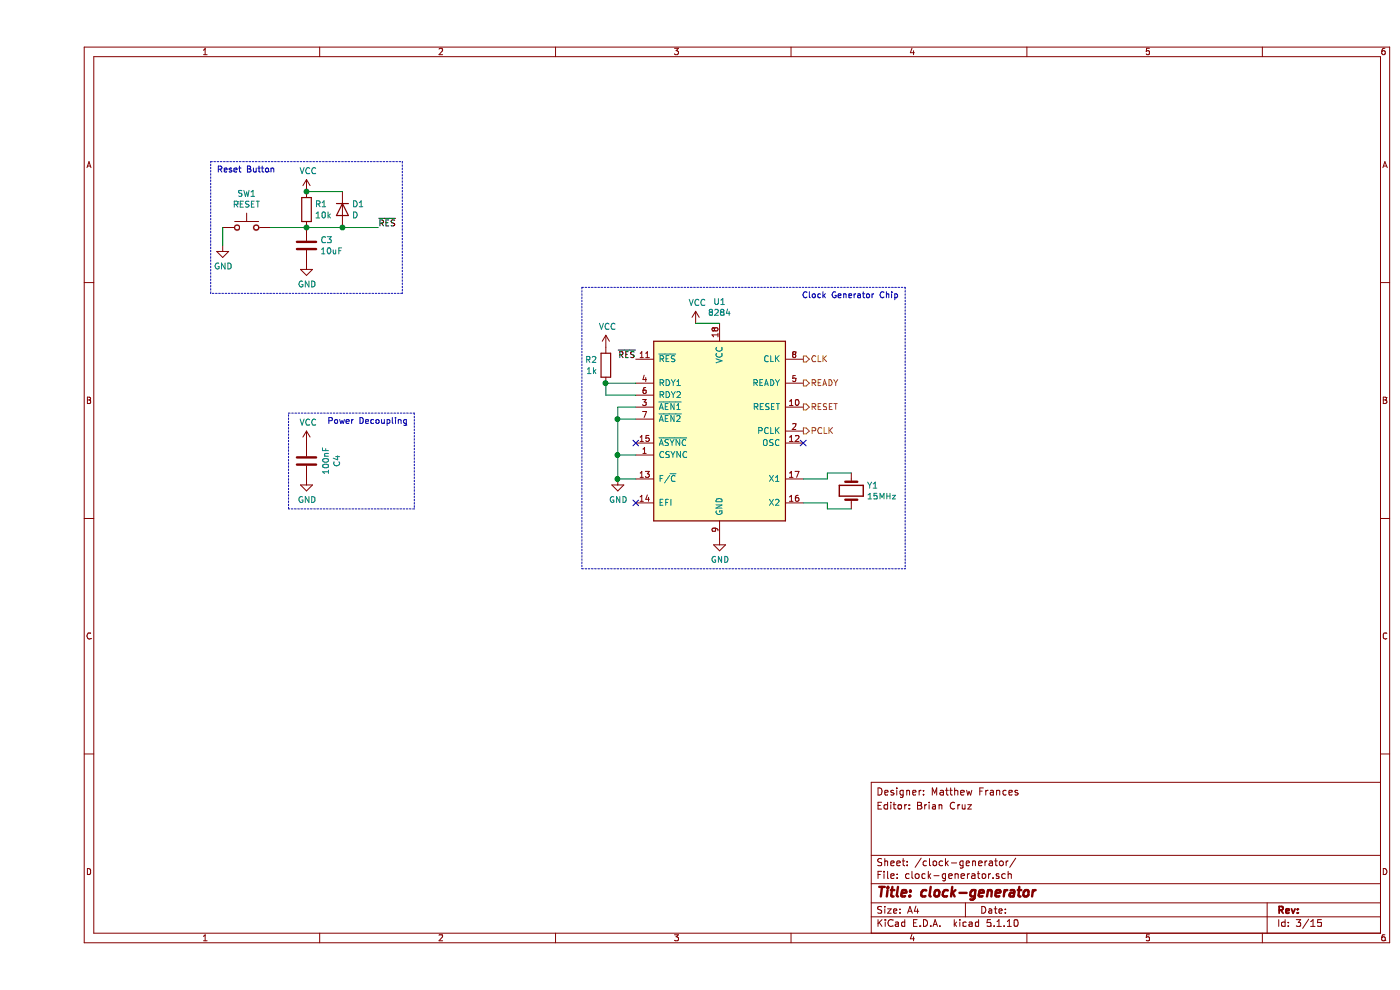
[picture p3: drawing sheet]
EESchema Schematic File Version 4
EELAYER 30 0
EELAYER END
$Descr A4 11693 8268
encoding utf-8
Sheet 3 15
Title "clock-generator"
Date ""
Rev ""
Comp ""
Comment1 ""
Comment2 ""
Comment3 "Editor: Brian Cruz"
Comment4 "Designer: Matthew Frances"
$EndDescr
$Comp
L Timer:8284 U1
U 1 1
P 5700 3600
F 0 "U1" H 5700 4681 50  0000 C CNN
F 1 "8284" H 5700 4590 50  0000 C CNN
F 2 "Package_DIP:DIP-18_W7.62mm" H 5700 3600 50  0001 C CIN
F 3 "http://www.cpu-galaxy.at/cpu/ram%20rom%20eprom/other_intel_chips/other_intel-Dateien/D8284A_Datasheet.pdf" H 5700 3600 50  0001 C CNN
	1    5700 3600
	1    0    0    -1  
$EndComp
$Comp
L power:GND #PWR0120
U 1 1
P 5700 4500
F 0 "#PWR0120" H 5700 4250 50  0001 C CNN
F 1 "GND" H 5705 4327 50  0000 C CNN
F 2 "" H 5700 4500 50  0001 C CNN
F 3 "" H 5700 4500 50  0001 C CNN
	1    5700 4500
	1    0    0    -1  
$EndComp
$Comp
L Device:C C4
U 1 1
P 2250 3850
F 0 "C4" V 2502 3850 50  0000 C CNN
F 1 "100nF" V 2411 3850 50  0000 C CNN
F 2 "Capacitor_THT:C_Rect_L4.0mm_W2.5mm_P2.50mm" H 2288 3700 50  0001 C CNN
F 3 "~" H 2250 3850 50  0001 C CNN
	1    2250 3850
	1    0    0    -1  
$EndComp
Wire Wire Line
	5700 2700 5500 2700
$Comp
L power:GND #PWR0122
U 1 1
P 2250 4000
F 0 "#PWR0122" H 2250 3750 50  0001 C CNN
F 1 "GND" H 2255 3827 50  0000 C CNN
F 2 "" H 2250 4000 50  0001 C CNN
F 3 "" H 2250 4000 50  0001 C CNN
	1    2250 4000
	1    0    0    -1  
$EndComp
Text HLabel 6400 3600 2    50   Output ~ 0
PCLK
Text HLabel 6400 3000 2    50   Output ~ 0
CLK
Text HLabel 6400 3400 2    50   Output ~ 0
RESET
Wire Wire Line
	5000 3800 4850 3800
Wire Wire Line
	4850 3800 4850 4000
Wire Wire Line
	4850 4000 5000 4000
$Comp
L power:GND #PWR0123
U 1 1
P 4850 4000
F 0 "#PWR0123" H 4850 3750 50  0001 C CNN
F 1 "GND" H 4855 3827 50  0000 C CNN
F 2 "" H 4850 4000 50  0001 C CNN
F 3 "" H 4850 4000 50  0001 C CNN
	1    4850 4000
	1    0    0    -1  
$EndComp
Connection ~ 4850 4000
$Comp
L Device:Crystal Y1
U 1 1
P 6800 4100
F 0 "Y1" V 6754 4231 50  0000 L CNN
F 1 "15MHz" V 6845 4231 50  0000 L CNN
F 2 "Crystal:Crystal_HC49-4H_Vertical" H 6800 4100 50  0001 C CNN
F 3 "~" H 6800 4100 50  0001 C CNN
	1    6800 4100
	0    1    1    0   
$EndComp
Wire Wire Line
	6800 3950 6600 3950
Wire Wire Line
	6600 3950 6600 4000
Wire Wire Line
	6600 4000 6400 4000
Wire Wire Line
	6400 4200 6600 4200
Wire Wire Line
	6600 4200 6600 4250
Wire Wire Line
	6600 4250 6800 4250
NoConn ~ 5000 4200
NoConn ~ 6400 3700
Text Label 5000 3000 2    50   ~ 0
~RES
$Comp
L Switch:SW_Push SW1
U 1 1
P 1750 1900
F 0 "SW1" H 1750 2185 50  0000 C CNN
F 1 "RESET" H 1750 2094 50  0000 C CNN
F 2 "Button_Switch_Keyboard:SW_Cherry_MX_1.00u_PCB" H 1750 2100 50  0001 C CNN
F 3 "~" H 1750 2100 50  0001 C CNN
	1    1750 1900
	1    0    0    -1  
$EndComp
$Comp
L power:GND #PWR0124
U 1 1
P 1550 2050
F 0 "#PWR0124" H 1550 1800 50  0001 C CNN
F 1 "GND" H 1555 1877 50  0000 C CNN
F 2 "" H 1550 2050 50  0001 C CNN
F 3 "" H 1550 2050 50  0001 C CNN
	1    1550 2050
	1    0    0    -1  
$EndComp
$Comp
L Device:R R1
U 1 1
P 2250 1750
F 0 "R1" H 2320 1796 50  0000 L CNN
F 1 "10k" H 2320 1705 50  0000 L CNN
F 2 "Resistor_THT:R_Axial_DIN0207_L6.3mm_D2.5mm_P10.16mm_Horizontal" V 2180 1750 50  0001 C CNN
F 3 "~" H 2250 1750 50  0001 C CNN
	1    2250 1750
	1    0    0    -1  
$EndComp
$Comp
L Device:C C3
U 1 1
P 2250 2050
F 0 "C3" H 2365 2096 50  0000 L CNN
F 1 "10uF" H 2365 2005 50  0000 L CNN
F 2 "Capacitor_THT:C_Rect_L4.6mm_W3.8mm_P2.50mm_MKS02_FKP02" H 2288 1900 50  0001 C CNN
F 3 "~" H 2250 2050 50  0001 C CNN
	1    2250 2050
	1    0    0    -1  
$EndComp
$Comp
L power:VCC #PWR0125
U 1 1
P 2250 1600
F 0 "#PWR0125" H 2250 1450 50  0001 C CNN
F 1 "VCC" H 2265 1773 50  0000 C CNN
F 2 "" H 2250 1600 50  0001 C CNN
F 3 "" H 2250 1600 50  0001 C CNN
	1    2250 1600
	1    0    0    -1  
$EndComp
Wire Wire Line
	1550 1900 1550 2050
Wire Wire Line
	1950 1900 2250 1900
Connection ~ 2250 1900
$Comp
L power:GND #PWR0126
U 1 1
P 2250 2200
F 0 "#PWR0126" H 2250 1950 50  0001 C CNN
F 1 "GND" H 2255 2027 50  0000 C CNN
F 2 "" H 2250 2200 50  0001 C CNN
F 3 "" H 2250 2200 50  0001 C CNN
	1    2250 2200
	1    0    0    -1  
$EndComp
Wire Wire Line
	2250 1900 2550 1900
Text Label 2850 1900 0    50   ~ 0
~RES
$Comp
L Device:D D1
U 1 1
P 2550 1750
F 0 "D1" V 2504 1830 50  0000 L CNN
F 1 "D" V 2595 1830 50  0000 L CNN
F 2 "Diode_THT:D_DO-35_SOD27_P7.62mm_Horizontal" H 2550 1750 50  0001 C CNN
F 3 "~" H 2550 1750 50  0001 C CNN
	1    2550 1750
	0    1    1    0   
$EndComp
Connection ~ 2550 1900
Wire Wire Line
	2550 1900 2850 1900
Wire Wire Line
	2550 1600 2250 1600
Connection ~ 2250 1600
Text HLabel 6400 3200 2    50   Output ~ 0
READY
NoConn ~ 5000 3700
Wire Wire Line
	5000 3400 4850 3400
Wire Wire Line
	4850 3400 4850 3500
Connection ~ 4850 3800
Wire Wire Line
	5000 3500 4850 3500
Connection ~ 4850 3500
Wire Wire Line
	4850 3500 4850 3800
$Comp
L power:VCC #PWR0106
U 1 1
P 2250 3700
F 0 "#PWR0106" H 2250 3550 50  0001 C CNN
F 1 "VCC" H 2265 3873 50  0000 C CNN
F 2 "" H 2250 3700 50  0001 C CNN
F 3 "" H 2250 3700 50  0001 C CNN
	1    2250 3700
	1    0    0    -1  
$EndComp
$Comp
L power:VCC #PWR0107
U 1 1
P 5500 2700
F 0 "#PWR0107" H 5500 2550 50  0001 C CNN
F 1 "VCC" H 5515 2873 50  0000 C CNN
F 2 "" H 5500 2700 50  0001 C CNN
F 3 "" H 5500 2700 50  0001 C CNN
	1    5500 2700
	1    0    0    -1  
$EndComp
Wire Notes Line
	7250 2400 7250 4750
Text Notes 7200 2500 2    50   ~ 0
Clock Generator Chip
Text Notes 3100 3550 2    50   ~ 0
Power Decoupling
Wire Notes Line
	3150 3450 3150 4250
Wire Notes Line
	3150 4250 2100 4250
Wire Notes Line
	2100 4250 2100 3450
Wire Notes Line
	2100 3450 3150 3450
Wire Notes Line
	1450 2450 1450 1350
Wire Notes Line
	1450 1350 3050 1350
Wire Notes Line
	3050 1350 3050 2450
Wire Notes Line
	3050 2450 1450 2450
Text Notes 1500 1450 0    50   ~ 0
Reset Button
Wire Wire Line
	5000 3300 4750 3300
Wire Wire Line
	5000 3200 4750 3200
Wire Wire Line
	4750 3300 4750 3200
$Comp
L Device:R R2
U 1 1
P 4750 3050
F 0 "R2" H 4820 3096 50  0000 L CNN
F 1 "1k" H 4820 3005 50  0000 L CNN
F 2 "Resistor_THT:R_Axial_DIN0207_L6.3mm_D2.5mm_P10.16mm_Horizontal" V 4680 3050 50  0001 C CNN
F 3 "~" H 4750 3050 50  0001 C CNN
	1    4750 3050
	-1   0    0    -1  
$EndComp
$Comp
L power:VCC #PWR0108
U 1 1
P 4750 2900
F 0 "#PWR0108" H 4750 2750 50  0001 C CNN
F 1 "VCC" H 4765 3073 50  0000 C CNN
F 2 "" H 4750 2900 50  0001 C CNN
F 3 "" H 4750 2900 50  0001 C CNN
	1    4750 2900
	1    0    0    -1  
$EndComp
Connection ~ 4750 3200
Wire Notes Line
	4550 2400 4550 4750
Wire Notes Line
	4550 2400 7250 2400
Wire Notes Line
	4550 4750 7250 4750
$EndSCHEMATC
